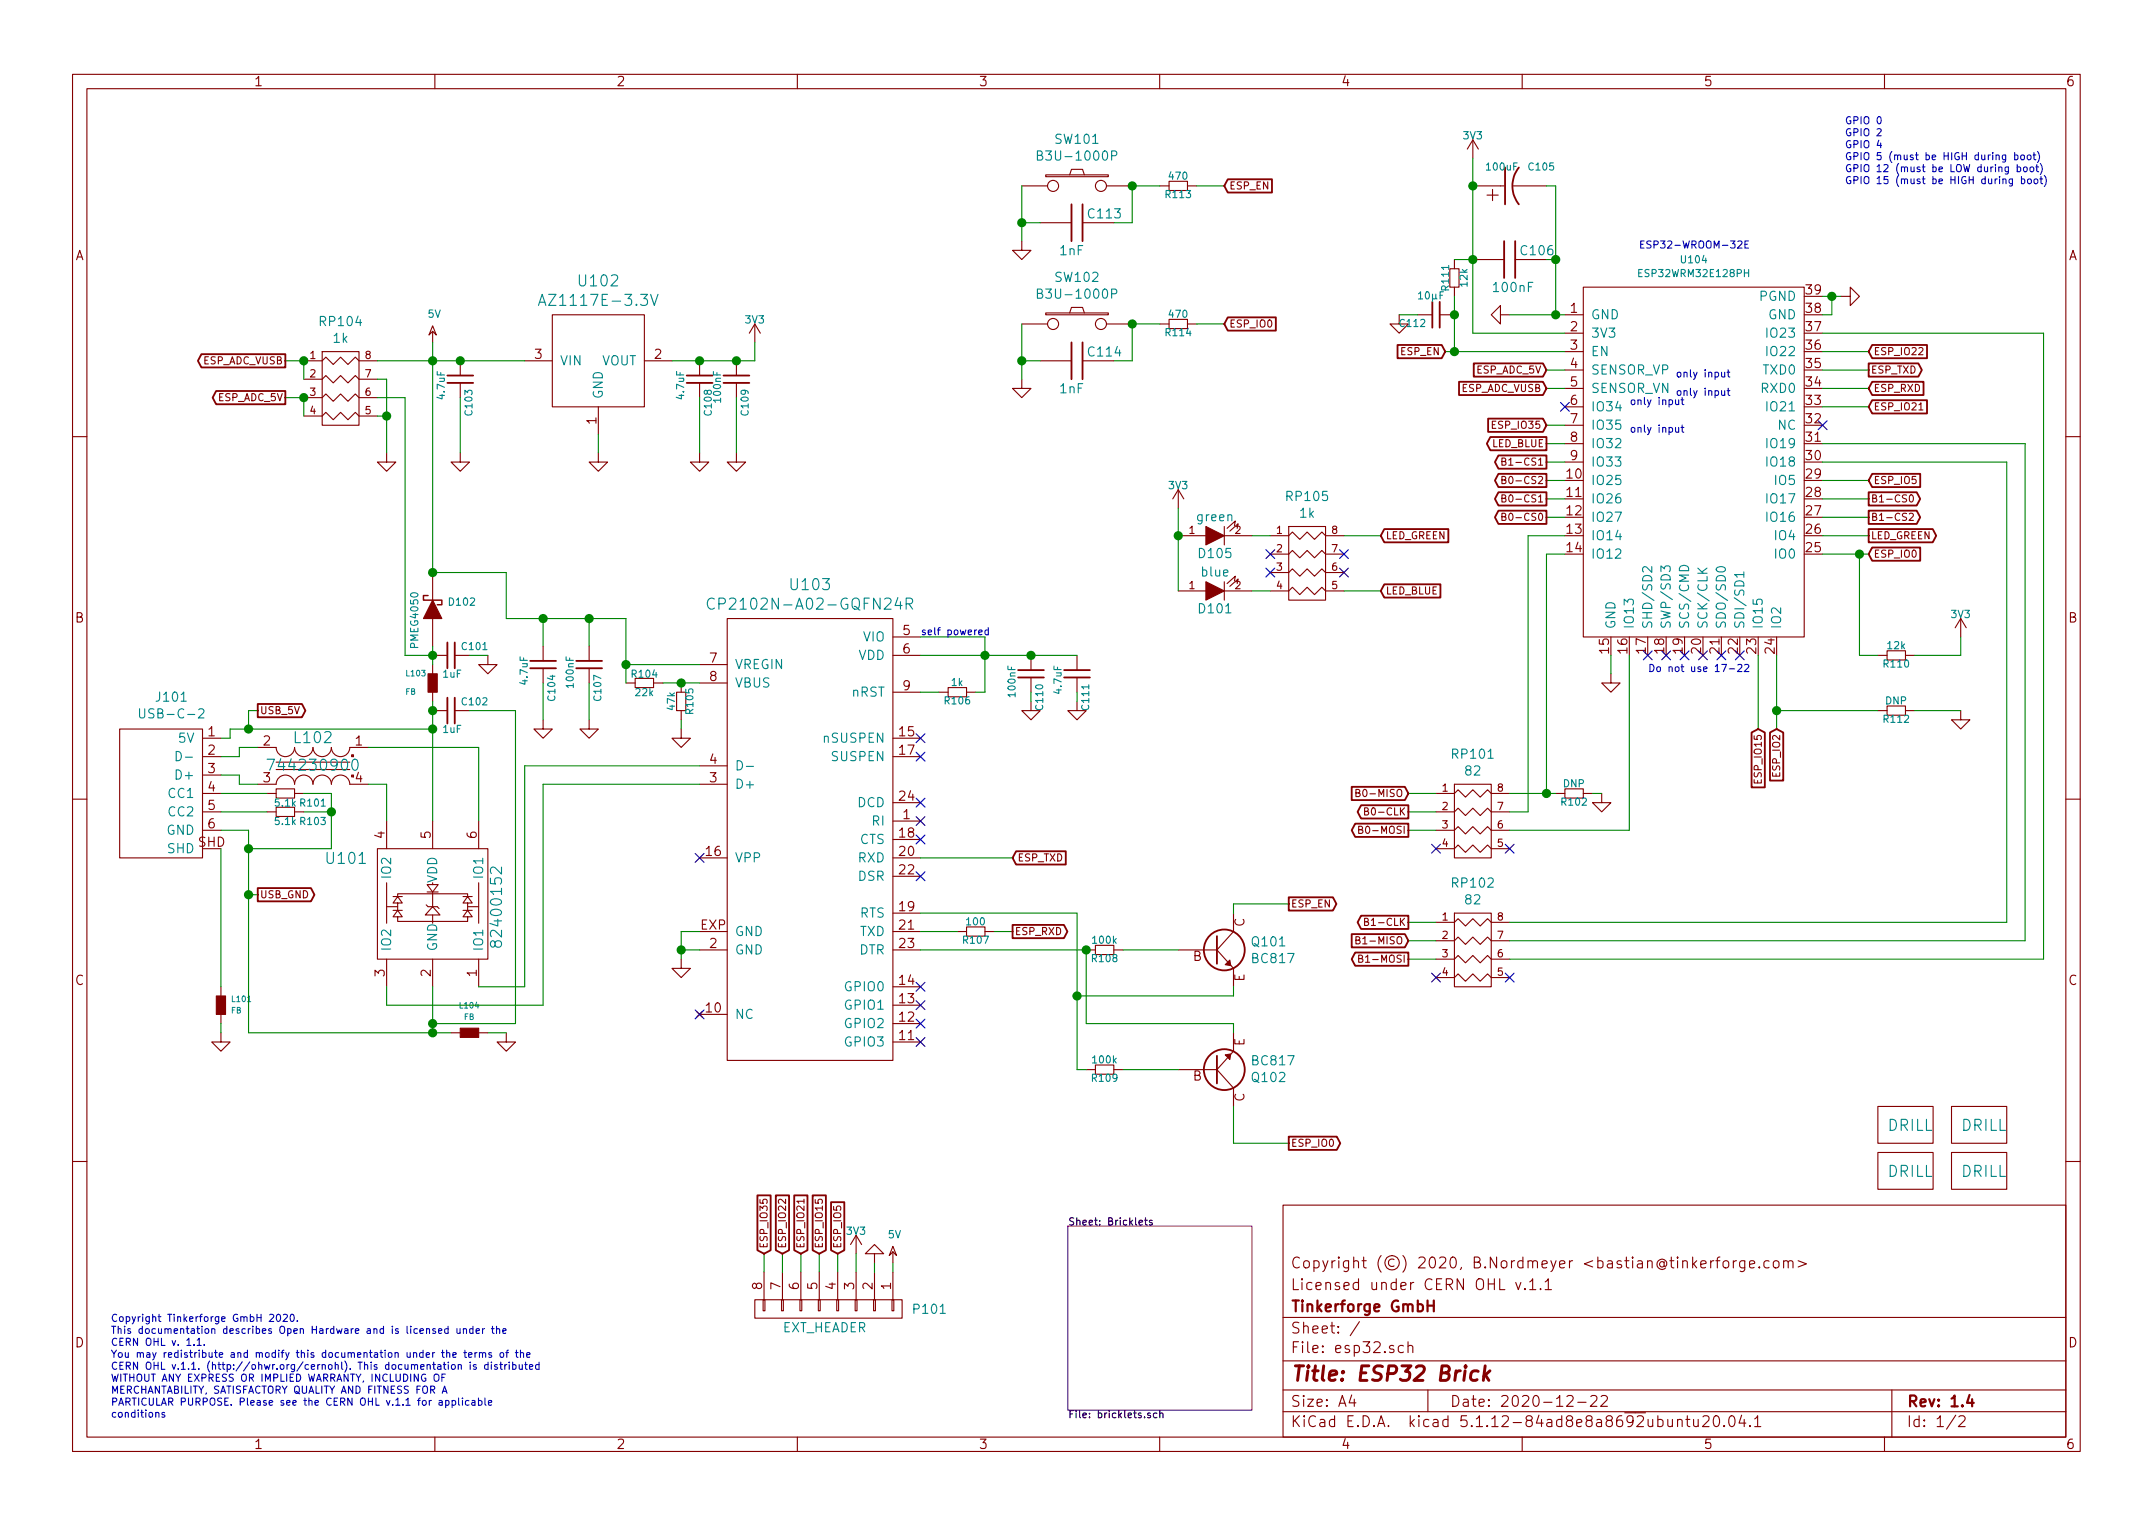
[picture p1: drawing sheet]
EESchema Schematic File Version 4
EELAYER 30 0
EELAYER END
$Descr A4 11693 8268
encoding utf-8
Sheet 1 2
Title "ESP32 Brick"
Date "2020-12-22"
Rev "1.4"
Comp "Tinkerforge GmbH"
Comment1 "Licensed under CERN OHL v.1.1"
Comment2 "Copyright (©) 2020, B.Nordmeyer <bastian@tinkerforge.com>"
Comment3 ""
Comment4 ""
$EndDescr
$Sheet
S 5800 6650 1000 1000
U 5B352770
F0 "Bricklets" 39
F1 "bricklets.sch" 39
$EndSheet
$Comp
L tinkerforge:C C106
U 1 1
P 8200 1400
F 0 "C106" V 8150 1450 50  0000 L CNN
F 1 "100nF" V 8350 1300 50  0000 L CNN
F 2 "kicad-libraries:C0402F" H 8200 1400 60  0001 C CNN
F 3 "" H 8200 1400 60  0000 C CNN
	1    8200 1400
	0    1    1    0   
$EndComp
Text Notes 600  7700 0    39   ~ 0
Copyright Tinkerforge GmbH 2020.\nThis documentation describes Open Hardware and is licensed under the\nCERN OHL v. 1.1.\nYou may redistribute and modify this documentation under the terms of the\nCERN OHL v.1.1. (http://ohwr.org/cernohl). This documentation is distributed\nWITHOUT ANY EXPRESS OR IMPLIED WARRANTY, INCLUDING OF\nMERCHANTABILITY, SATISFACTORY QUALITY AND FITNESS FOR A\nPARTICULAR PURPOSE. Please see the CERN OHL v.1.1 for applicable\nconditions
$Comp
L tinkerforge:LED D101
U 1 1
P 6600 3200
F 0 "D101" H 6600 3300 50  0000 C CNN
F 1 "blue" H 6600 3100 50  0000 C CNN
F 2 "kicad-libraries:D0603F" H 6600 3200 50  0001 C CNN
F 3 "" H 6600 3200 50  0000 C CNN
	1    6600 3200
	1    0    0    1   
$EndComp
$Comp
L tinkerforge:3V3 #PWR0104
U 1 1
P 6400 2750
F 0 "#PWR0104" H 6400 2850 40  0001 C CNN
F 1 "3V3" H 6400 2875 40  0000 C CNN
F 2 "" H 6400 2750 60  0000 C CNN
F 3 "" H 6400 2750 60  0000 C CNN
	1    6400 2750
	-1   0    0    -1  
$EndComp
Wire Wire Line
	6400 2900 6400 2750
$Comp
L tinkerforge:3V3 #PWR0117
U 1 1
P 8000 850
F 0 "#PWR0117" H 8000 950 40  0001 C CNN
F 1 "3V3" H 8000 975 40  0000 C CNN
F 2 "" H 8000 850 60  0000 C CNN
F 3 "" H 8000 850 60  0000 C CNN
	1    8000 850 
	1    0    0    -1  
$EndComp
Text GLabel 8400 2800 0    39   Output ~ 0
B0-CS0
Text GLabel 8400 2700 0    39   Output ~ 0
B0-CS1
Text GLabel 7650 4300 0    39   Input ~ 0
B0-MISO
Text GLabel 7650 4500 0    39   Output ~ 0
B0-MOSI
Text GLabel 7650 4400 0    39   Output ~ 0
B0-CLK
Text GLabel 8400 2600 0    39   Output ~ 0
B0-CS2
Text GLabel 10150 2700 2    39   Output ~ 0
B1-CS0
Text GLabel 8400 2500 0    39   Output ~ 0
B1-CS1
Text GLabel 10150 2800 2    39   Output ~ 0
B1-CS2
Text GLabel 7650 5100 0    39   Input ~ 0
B1-MISO
Text GLabel 7650 5200 0    39   Output ~ 0
B1-MOSI
Text GLabel 7650 5000 0    39   Output ~ 0
B1-CLK
$Comp
L tinkerforge:ESP32-WROOM-32 U104
U 1 1
P 9200 2500
F 0 "U104" H 9200 3601 39  0000 C CNN
F 1 "ESP32WRM32E128PH" H 9200 3526 39  0000 C CNN
F 2 "kicad-libraries:ESP32-WROOM-32" H 8750 3500 39  0001 C CNN
F 3 "" H 8750 3500 39  0001 C CNN
	1    9200 2500
	1    0    0    -1  
$EndComp
$Comp
L tinkerforge:GND #PWR0101
U 1 1
P 8200 1700
F 0 "#PWR0101" H 8200 1700 30  0001 C CNN
F 1 "GND" H 8200 1630 30  0001 C CNN
F 2 "" H 8200 1700 60  0000 C CNN
F 3 "" H 8200 1700 60  0000 C CNN
	1    8200 1700
	0    1    1    0   
$EndComp
Wire Wire Line
	8400 1000 8450 1000
Wire Wire Line
	8450 1000 8450 1400
Wire Wire Line
	8450 1700 8500 1700
Wire Wire Line
	8400 1400 8450 1400
Connection ~ 8450 1400
Wire Wire Line
	8450 1400 8450 1700
Wire Wire Line
	8200 1700 8450 1700
Connection ~ 8450 1700
Wire Wire Line
	8500 1800 8000 1800
Wire Wire Line
	8000 1800 8000 1400
Connection ~ 8000 1400
$Comp
L tinkerforge:GND #PWR0102
U 1 1
P 10000 1600
F 0 "#PWR0102" H 10000 1600 30  0001 C CNN
F 1 "GND" H 10000 1530 30  0001 C CNN
F 2 "" H 10000 1600 60  0000 C CNN
F 3 "" H 10000 1600 60  0000 C CNN
	1    10000 1600
	0    -1   -1   0   
$EndComp
Wire Wire Line
	9900 1700 9950 1700
Wire Wire Line
	9950 1700 9950 1600
Wire Wire Line
	9950 1600 10000 1600
Wire Wire Line
	9950 1600 9900 1600
Connection ~ 9950 1600
$Comp
L tinkerforge:GND #PWR0103
U 1 1
P 8750 3650
F 0 "#PWR0103" H 8750 3650 30  0001 C CNN
F 1 "GND" H 8750 3580 30  0001 C CNN
F 2 "" H 8750 3650 60  0000 C CNN
F 3 "" H 8750 3650 60  0000 C CNN
	1    8750 3650
	1    0    0    -1  
$EndComp
Wire Wire Line
	8750 3650 8750 3550
NoConn ~ 9900 2300
$Comp
L tinkerforge:CP2104 U103
U 1 1
P 4400 4550
F 0 "U103" H 4400 5937 60  0000 C CNN
F 1 "CP2102N-A02-GQFN24R" H 4400 5831 60  0000 C CNN
F 2 "kicad-libraries:QFN24-4x4mm-0.5mm" H 4400 5831 60  0001 C CNN
F 3 "" H 4400 4550 60  0000 C CNN
	1    4400 4550
	1    0    0    -1  
$EndComp
$Comp
L tinkerforge:USB-C-2 J101
U 1 1
P 900 4250
F 0 "J101" H 867 4725 50  0000 C CNN
F 1 "USB-C-2" H 867 4634 50  0000 C CNN
F 2 "kicad-libraries:USB-C-2" H 900 4250 50  0001 C CNN
F 3 "" H 900 4250 50  0001 C CNN
	1    900  4250
	-1   0    0    -1  
$EndComp
$Comp
L tinkerforge:Rs R104
U 1 1
P 3500 3700
F 0 "R104" V 3450 3700 39  0000 C CNN
F 1 "22k" V 3550 3700 39  0000 C CNN
F 2 "kicad-libraries:R0402F" H 3500 3700 60  0001 C CNN
F 3 "" H 3500 3700 60  0000 C CNN
	1    3500 3700
	0    1    1    0   
$EndComp
Wire Wire Line
	3800 3700 3700 3700
$Comp
L tinkerforge:DIODESCH D102
U 1 1
P 2350 3300
F 0 "D102" V 2388 3221 40  0000 R CNN
F 1 "PMEG4050" H 2450 3400 40  0000 R CNN
F 2 "kicad-libraries:SOD-128" H 2350 3300 60  0001 C CNN
F 3 "" H 2350 3300 60  0000 C CNN
	1    2350 3300
	0    -1   -1   0   
$EndComp
NoConn ~ 3800 5500
$Comp
L tinkerforge:GND #PWR0105
U 1 1
P 3700 5200
F 0 "#PWR0105" H 3700 5200 30  0001 C CNN
F 1 "GND" H 3700 5130 30  0001 C CNN
F 2 "" H 3700 5200 60  0000 C CNN
F 3 "" H 3700 5200 60  0000 C CNN
	1    3700 5200
	1    0    0    -1  
$EndComp
Wire Wire Line
	3800 5150 3700 5150
Wire Wire Line
	3700 5150 3700 5200
Wire Wire Line
	3800 5050 3700 5050
Wire Wire Line
	3700 5050 3700 5150
Connection ~ 3700 5150
NoConn ~ 3800 4650
$Comp
L tinkerforge:Rs R105
U 1 1
P 3700 3800
F 0 "R105" V 3650 3800 39  0000 C CNN
F 1 "47k" V 3750 3800 39  0000 C CNN
F 2 "kicad-libraries:R0402F" H 3700 3800 60  0001 C CNN
F 3 "" H 3700 3800 60  0000 C CNN
	1    3700 3800
	-1   0    0    1   
$EndComp
Connection ~ 3700 3700
Wire Wire Line
	3700 3700 3600 3700
$Comp
L tinkerforge:GND #PWR0106
U 1 1
P 3700 3950
F 0 "#PWR0106" H 3700 3950 30  0001 C CNN
F 1 "GND" H 3700 3880 30  0001 C CNN
F 2 "" H 3700 3950 60  0000 C CNN
F 3 "" H 3700 3950 60  0000 C CNN
	1    3700 3950
	1    0    0    -1  
$EndComp
Wire Wire Line
	3700 3950 3700 3900
$Comp
L tinkerforge:WE-CNSW L102
U 1 1
P 1700 4150
F 0 "L102" H 1700 4000 60  0000 C CNN
F 1 "744230900" H 1700 4150 60  0000 C CNN
F 2 "kicad-libraries:WE-CNSW-0603" H 1700 4140 60  0001 C CNN
F 3 "" H 1700 4140 60  0000 C CNN
	1    1700 4150
	-1   0    0    1   
$EndComp
$Comp
L tinkerforge:INDUCTs L101
U 1 1
P 1200 5450
F 0 "L101" H 1147 5419 31  0000 R CNN
F 1 "FB" H 1147 5481 31  0000 R CNN
F 2 "kicad-libraries:R0603F" H 1200 5450 60  0001 C CNN
F 3 "" H 1200 5450 60  0000 C CNN
	1    1200 5450
	-1   0    0    1   
$EndComp
$Comp
L tinkerforge:INDUCTs L104
U 1 1
P 2550 5600
F 0 "L104" V 2696 5600 31  0000 C CNN
F 1 "FB" V 2634 5600 31  0000 C CNN
F 2 "kicad-libraries:R0603F" H 2550 5600 60  0001 C CNN
F 3 "" H 2550 5600 60  0000 C CNN
	1    2550 5600
	0    -1   -1   0   
$EndComp
$Comp
L tinkerforge:GND #PWR0107
U 1 1
P 1200 5600
F 0 "#PWR0107" H 1200 5600 30  0001 C CNN
F 1 "GND" H 1200 5530 30  0001 C CNN
F 2 "" H 1200 5600 60  0000 C CNN
F 3 "" H 1200 5600 60  0000 C CNN
	1    1200 5600
	1    0    0    -1  
$EndComp
Wire Wire Line
	1200 4500 1350 4500
Wire Wire Line
	1200 5550 1200 5600
$Comp
L tinkerforge:TVS_ARRAY4 U101
U 1 1
P 2350 4900
F 0 "U101" H 2700 5150 60  0000 L CNN
F 1 "82400152" V 2000 4650 60  0000 L CNN
F 2 "kicad-libraries:SOT563-SPEC" H 2350 4885 60  0001 C CNN
F 3 "" H 2350 4885 60  0000 C CNN
	1    2350 4900
	-1   0    0    -1  
$EndComp
Wire Wire Line
	1200 4600 1200 5350
$Comp
L tinkerforge:GND #PWR0108
U 1 1
P 2750 5600
F 0 "#PWR0108" H 2750 5600 30  0001 C CNN
F 1 "GND" H 2750 5530 30  0001 C CNN
F 2 "" H 2750 5600 60  0000 C CNN
F 3 "" H 2750 5600 60  0000 C CNN
	1    2750 5600
	1    0    0    -1  
$EndComp
Wire Wire Line
	2350 5600 2350 5550
Wire Wire Line
	2000 4050 2600 4050
Wire Wire Line
	2600 4050 2600 4450
Wire Wire Line
	1200 4100 1300 4100
Wire Wire Line
	1300 4100 1300 4050
Wire Wire Line
	1300 4050 1400 4050
Wire Wire Line
	1200 4200 1300 4200
Wire Wire Line
	1300 4200 1300 4250
Wire Wire Line
	1300 4250 1400 4250
Wire Wire Line
	2000 4250 2100 4250
Wire Wire Line
	2100 4250 2100 4450
Wire Wire Line
	2600 5350 2850 5350
Wire Wire Line
	2850 5350 2850 4150
Wire Wire Line
	2850 4150 3800 4150
Wire Wire Line
	2100 5350 2100 5450
Wire Wire Line
	2100 5450 2950 5450
Wire Wire Line
	2950 5450 2950 4250
Wire Wire Line
	2950 4250 3800 4250
Wire Wire Line
	1200 4000 1250 4000
Wire Wire Line
	1250 4000 1250 3950
Wire Wire Line
	1250 3950 1350 3950
Wire Wire Line
	2350 3950 2350 4450
$Comp
L tinkerforge:INDUCTs L103
U 1 1
P 2350 3700
F 0 "L103" H 2500 3650 31  0000 R CNN
F 1 "FB" H 2500 3750 31  0000 R CNN
F 2 "kicad-libraries:R0603F" H 2350 3700 60  0001 C CNN
F 3 "" H 2350 3700 60  0000 C CNN
	1    2350 3700
	-1   0    0    1   
$EndComp
$Comp
L tinkerforge:Cs C102
U 1 1
P 2450 3850
F 0 "C102" V 2400 3900 39  0000 L CNN
F 1 "1uF" V 2550 3800 39  0000 L CNN
F 2 "kicad-libraries:C0402F" H 2450 3850 60  0001 C CNN
F 3 "" H 2450 3850 60  0000 C CNN
	1    2450 3850
	0    1    1    0   
$EndComp
$Comp
L tinkerforge:Cs C101
U 1 1
P 2450 3550
F 0 "C101" V 2400 3600 39  0000 L CNN
F 1 "1uF" V 2550 3500 39  0000 L CNN
F 2 "kicad-libraries:C0402F" H 2450 3550 60  0001 C CNN
F 3 "" H 2450 3550 60  0000 C CNN
	1    2450 3550
	0    1    1    0   
$EndComp
Wire Wire Line
	2350 3950 2350 3850
Connection ~ 2350 3950
Wire Wire Line
	2350 3800 2350 3850
Connection ~ 2350 3850
Wire Wire Line
	2350 3550 2350 3600
$Comp
L tinkerforge:GND #PWR0109
U 1 1
P 2650 3550
F 0 "#PWR0109" H 2650 3550 30  0001 C CNN
F 1 "GND" H 2650 3480 30  0001 C CNN
F 2 "" H 2650 3550 60  0000 C CNN
F 3 "" H 2650 3550 60  0000 C CNN
	1    2650 3550
	1    0    0    -1  
$EndComp
Wire Wire Line
	3800 3600 3400 3600
Wire Wire Line
	3400 3600 3400 3700
Wire Wire Line
	2750 3350 2950 3350
Wire Wire Line
	3400 3350 3400 3600
Connection ~ 3400 3600
$Comp
L tinkerforge:Cs C107
U 1 1
P 3200 3600
F 0 "C107" V 3150 3650 39  0000 L CNN
F 1 "100nF" V 3300 3550 39  0000 L CNN
F 2 "kicad-libraries:C0402F" H 3200 3600 60  0001 C CNN
F 3 "" H 3200 3600 60  0000 C CNN
	1    3200 3600
	-1   0    0    1   
$EndComp
$Comp
L tinkerforge:Cs C104
U 1 1
P 2950 3600
F 0 "C104" V 2900 3650 39  0000 L CNN
F 1 "4.7uF" V 3050 3550 39  0000 L CNN
F 2 "kicad-libraries:C0805E" H 2950 3600 60  0001 C CNN
F 3 "" H 2950 3600 60  0000 C CNN
	1    2950 3600
	-1   0    0    1   
$EndComp
$Comp
L tinkerforge:GND #PWR0110
U 1 1
P 3200 3900
F 0 "#PWR0110" H 3200 3900 30  0001 C CNN
F 1 "GND" H 3200 3830 30  0001 C CNN
F 2 "" H 3200 3900 60  0000 C CNN
F 3 "" H 3200 3900 60  0000 C CNN
	1    3200 3900
	1    0    0    -1  
$EndComp
$Comp
L tinkerforge:GND #PWR0111
U 1 1
P 2950 3900
F 0 "#PWR0111" H 2950 3900 30  0001 C CNN
F 1 "GND" H 2950 3830 30  0001 C CNN
F 2 "" H 2950 3900 60  0000 C CNN
F 3 "" H 2950 3900 60  0000 C CNN
	1    2950 3900
	1    0    0    -1  
$EndComp
Wire Wire Line
	3200 3500 3200 3350
Connection ~ 3200 3350
Wire Wire Line
	3200 3350 3400 3350
Wire Wire Line
	3200 3900 3200 3700
Wire Wire Line
	2950 3900 2950 3700
Wire Wire Line
	2950 3500 2950 3350
Connection ~ 2950 3350
Wire Wire Line
	2950 3350 3200 3350
$Comp
L tinkerforge:Rs R106
U 1 1
P 5200 3750
F 0 "R106" V 5150 3750 39  0000 C CNN
F 1 "1k" V 5250 3750 39  0000 C CNN
F 2 "kicad-libraries:R0402F" H 5200 3750 60  0001 C CNN
F 3 "" H 5200 3750 60  0000 C CNN
	1    5200 3750
	0    -1   -1   0   
$EndComp
Wire Wire Line
	5000 3750 5100 3750
Wire Wire Line
	5350 3750 5300 3750
Wire Wire Line
	5000 3450 5350 3450
Wire Wire Line
	5350 3450 5350 3550
$Comp
L tinkerforge:Cs C110
U 1 1
P 5600 3650
F 0 "C110" V 5550 3700 39  0000 L CNN
F 1 "100nF" V 5700 3600 39  0000 L CNN
F 2 "kicad-libraries:C0402F" H 5600 3650 60  0001 C CNN
F 3 "" H 5600 3650 60  0000 C CNN
	1    5600 3650
	-1   0    0    1   
$EndComp
$Comp
L tinkerforge:Cs C111
U 1 1
P 5850 3650
F 0 "C111" V 5800 3700 39  0000 L CNN
F 1 "4.7uF" V 5950 3600 39  0000 L CNN
F 2 "kicad-libraries:C0805E" H 5850 3650 60  0001 C CNN
F 3 "" H 5850 3650 60  0000 C CNN
	1    5850 3650
	-1   0    0    1   
$EndComp
$Comp
L tinkerforge:GND #PWR0112
U 1 1
P 5600 3800
F 0 "#PWR0112" H 5600 3800 30  0001 C CNN
F 1 "GND" H 5600 3730 30  0001 C CNN
F 2 "" H 5600 3800 60  0000 C CNN
F 3 "" H 5600 3800 60  0000 C CNN
	1    5600 3800
	1    0    0    -1  
$EndComp
$Comp
L tinkerforge:GND #PWR0113
U 1 1
P 5850 3800
F 0 "#PWR0113" H 5850 3800 30  0001 C CNN
F 1 "GND" H 5850 3730 30  0001 C CNN
F 2 "" H 5850 3800 60  0000 C CNN
F 3 "" H 5850 3800 60  0000 C CNN
	1    5850 3800
	1    0    0    -1  
$EndComp
Wire Wire Line
	5000 3550 5350 3550
Wire Wire Line
	5850 3550 5600 3550
Connection ~ 5600 3550
Wire Wire Line
	5600 3800 5600 3750
Wire Wire Line
	5850 3800 5850 3750
NoConn ~ 5000 4000
NoConn ~ 5000 4100
Connection ~ 5350 3550
Wire Wire Line
	5350 3550 5350 3750
Wire Wire Line
	5350 3550 5600 3550
Text Notes 5000 3450 0    39   ~ 0
self powered
NoConn ~ 5000 5650
NoConn ~ 5000 5550
NoConn ~ 5000 5450
NoConn ~ 5000 5350
$Comp
L tinkerforge:Rs R107
U 1 1
P 5300 5050
F 0 "R107" V 5250 5050 39  0000 C CNN
F 1 "100" V 5350 5050 39  0000 C CNN
F 2 "kicad-libraries:R0402F" H 5300 5050 60  0001 C CNN
F 3 "" H 5300 5050 60  0000 C CNN
	1    5300 5050
	0    -1   -1   0   
$EndComp
Wire Wire Line
	5000 5050 5200 5050
Text GLabel 5500 5050 2    39   Output ~ 0
ESP_RXD
Text GLabel 10150 2100 2    39   Input ~ 0
ESP_RXD
Text GLabel 5500 4650 2    39   Input ~ 0
ESP_TXD
Text GLabel 10150 2000 2    39   Output ~ 0
ESP_TXD
Wire Wire Line
	5000 4650 5500 4650
Wire Wire Line
	5400 5050 5500 5050
NoConn ~ 5000 4450
NoConn ~ 5000 4350
NoConn ~ 5000 4750
NoConn ~ 5000 4550
$Comp
L tinkerforge:Rs R108
U 1 1
P 6000 5150
F 0 "R108" V 5950 5150 39  0000 C CNN
F 1 "100k" V 6050 5150 39  0000 C CNN
F 2 "kicad-libraries:R0402F" H 6000 5150 60  0001 C CNN
F 3 "" H 6000 5150 60  0000 C CNN
	1    6000 5150
	0    -1   -1   0   
$EndComp
$Comp
L tinkerforge:Rs R109
U 1 1
P 6000 5800
F 0 "R109" V 5950 5800 39  0000 C CNN
F 1 "100k" V 6050 5800 39  0000 C CNN
F 2 "kicad-libraries:R0402F" H 6000 5800 60  0001 C CNN
F 3 "" H 6000 5800 60  0000 C CNN
	1    6000 5800
	0    -1   -1   0   
$EndComp
$Comp
L tinkerforge:NPN Q101
U 1 1
P 6600 5150
F 0 "Q101" H 6791 5196 50  0000 L CNN
F 1 "BC817" H 6791 5105 50  0000 L CNN
F 2 "kicad-libraries:SOT23EBC" H 6800 5250 50  0001 C CNN
F 3 "" H 6600 5150 50  0000 C CNN
	1    6600 5150
	1    0    0    -1  
$EndComp
$Comp
L tinkerforge:NPN Q102
U 1 1
P 6600 5800
F 0 "Q102" H 6791 5846 50  0000 L CNN
F 1 "BC817" H 6791 5755 50  0000 L CNN
F 2 "kicad-libraries:SOT23EBC" H 6800 5900 50  0001 C CNN
F 3 "" H 6600 5800 50  0000 C CNN
	1    6600 5800
	1    0    0    1   
$EndComp
Wire Wire Line
	5000 5150 5900 5150
Wire Wire Line
	6100 5150 6400 5150
Wire Wire Line
	6700 5350 6700 5400
Wire Wire Line
	6700 5400 5850 5400
Wire Wire Line
	5850 5400 5850 4950
Wire Wire Line
	5850 4950 5000 4950
Wire Wire Line
	5850 5400 5850 5800
Wire Wire Line
	5850 5800 5900 5800
Connection ~ 5850 5400
Wire Wire Line
	6100 5800 6400 5800
Wire Wire Line
	6700 5600 6700 5550
Wire Wire Line
	6700 5550 5900 5550
Wire Wire Line
	5900 5550 5900 5150
Connection ~ 5900 5150
Text GLabel 7000 4900 2    39   Output ~ 0
ESP_EN
Text GLabel 7850 1900 0    39   Input ~ 0
ESP_EN
Wire Wire Line
	7000 4900 6700 4900
Wire Wire Line
	6700 4900 6700 4950
Wire Wire Line
	8500 1900 7900 1900
$Comp
L tinkerforge:Rs R111
U 1 1
P 7900 1500
F 0 "R111" V 7850 1500 39  0000 C CNN
F 1 "12k" V 7950 1500 39  0000 C CNN
F 2 "kicad-libraries:R0402F" H 7900 1500 60  0001 C CNN
F 3 "" H 7900 1500 60  0000 C CNN
	1    7900 1500
	1    0    0    -1  
$EndComp
Wire Wire Line
	7900 1400 8000 1400
Connection ~ 7900 1900
Wire Wire Line
	7900 1900 7850 1900
Wire Wire Line
	7900 1600 7900 1700
$Comp
L tinkerforge:Cs C112
U 1 1
P 7800 1700
F 0 "C112" V 7750 1750 39  0000 L CNN
F 1 "10µF" V 7900 1650 39  0000 L CNN
F 2 "kicad-libraries:C0805E" H 7800 1700 60  0001 C CNN
F 3 "" H 7800 1700 60  0000 C CNN
	1    7800 1700
	0    -1   -1   0   
$EndComp
Connection ~ 7900 1700
Wire Wire Line
	7900 1700 7900 1900
$Comp
L tinkerforge:GND #PWR0114
U 1 1
P 7600 1700
F 0 "#PWR0114" H 7600 1700 30  0001 C CNN
F 1 "GND" H 7600 1630 30  0001 C CNN
F 2 "" H 7600 1700 60  0000 C CNN
F 3 "" H 7600 1700 60  0000 C CNN
	1    7600 1700
	1    0    0    -1  
$EndComp
Wire Wire Line
	7700 1700 7600 1700
Text GLabel 10150 3000 2    39   Input ~ 0
ESP_IO0
Text GLabel 9650 3950 3    39   Input ~ 0
ESP_IO2
Text GLabel 7000 6200 2    39   Output ~ 0
ESP_IO0
Wire Wire Line
	6700 6000 6700 6200
$Comp
L tinkerforge:3V3 #PWR0115
U 1 1
P 10650 3450
F 0 "#PWR0115" H 10650 3550 40  0001 C CNN
F 1 "3V3" H 10650 3575 40  0000 C CNN
F 2 "" H 10650 3450 60  0000 C CNN
F 3 "" H 10650 3450 60  0000 C CNN
	1    10650 3450
	1    0    0    -1  
$EndComp
Wire Wire Line
	9650 3550 9650 3850
Connection ~ 9650 3850
Wire Wire Line
	9650 3850 9650 3950
Wire Wire Line
	10100 3550 10100 3000
Wire Wire Line
	9900 3000 10100 3000
Wire Wire Line
	10150 3000 10100 3000
Connection ~ 10100 3000
Wire Wire Line
	10650 3550 10650 3450
$Comp
L tinkerforge:Rs R101
U 1 1
P 1550 4300
F 0 "R101" V 1600 4450 39  0000 C CNN
F 1 "5.1k" V 1600 4300 39  0000 C CNN
F 2 "kicad-libraries:R0402F" H 1550 4300 60  0001 C CNN
F 3 "" H 1550 4300 60  0000 C CNN
	1    1550 4300
	0    1    1    0   
$EndComp
$Comp
L tinkerforge:Rs R103
U 1 1
P 1550 4400
F 0 "R103" V 1600 4550 39  0000 C CNN
F 1 "5.1k" V 1600 4400 39  0000 C CNN
F 2 "kicad-libraries:R0402F" H 1550 4400 60  0001 C CNN
F 3 "" H 1550 4400 60  0000 C CNN
	1    1550 4400
	0    1    1    0   
$EndComp
Wire Wire Line
	1200 4300 1450 4300
Wire Wire Line
	1450 4400 1200 4400
Wire Wire Line
	2650 5600 2750 5600
Wire Wire Line
	2450 5600 2350 5600
Wire Wire Line
	2350 5600 1350 5600
Wire Wire Line
	1350 4500 1350 4600
Connection ~ 2350 5600
Wire Wire Line
	9900 2000 10150 2000
Wire Wire Line
	10150 2100 9900 2100
Wire Wire Line
	8400 3000 8500 3000
$Comp
L tinkerforge:R_PACK4 RP101
U 1 1
P 8000 4650
F 0 "RP101" H 8000 5215 50  0000 C CNN
F 1 "82" H 8000 5124 50  0000 C CNN
F 2 "kicad-libraries:4X0402" H 8000 4650 50  0001 C CNN
F 3 "" H 8000 4650 50  0000 C CNN
	1    8000 4650
	1    0    0    -1  
$EndComp
Wire Wire Line
	8300 2900 8500 2900
Wire Wire Line
	7800 4300 7650 4300
Wire Wire Line
	7650 4400 7800 4400
Wire Wire Line
	7650 4500 7800 4500
Wire Wire Line
	8200 4500 8850 4500
Wire Wire Line
	8850 3550 8850 4500
$Comp
L tinkerforge:R_PACK4 RP102
U 1 1
P 8000 5350
F 0 "RP102" H 8000 5915 50  0000 C CNN
F 1 "82" H 8000 5824 50  0000 C CNN
F 2 "kicad-libraries:4X0402" H 8000 5350 50  0001 C CNN
F 3 "" H 8000 5350 50  0000 C CNN
	1    8000 5350
	1    0    0    -1  
$EndComp
Wire Wire Line
	8200 5000 10900 5000
Wire Wire Line
	10900 5000 10900 2500
Wire Wire Line
	9900 2500 10900 2500
Wire Wire Line
	8200 5100 11000 5100
Wire Wire Line
	11000 5100 11000 2400
Wire Wire Line
	9900 2400 11000 2400
Wire Wire Line
	8200 5200 11100 5200
Wire Wire Line
	11100 5200 11100 1800
Wire Wire Line
	9900 1800 11100 1800
Wire Wire Line
	7650 5000 7800 5000
Wire Wire Line
	7800 5100 7650 5100
Wire Wire Line
	7650 5200 7800 5200
NoConn ~ 7800 5300
NoConn ~ 8200 5300
NoConn ~ 8200 4600
NoConn ~ 7800 4600
$Comp
L tinkerforge:LD1117 U102
U 1 1
P 3250 2150
F 0 "U102" H 3250 2787 60  0000 C CNN
F 1 "AZ1117E-3.3V" H 3250 2681 60  0000 C CNN
F 2 "kicad-libraries:SOT-223" H 3250 2150 60  0001 C CNN
F 3 "" H 3250 2150 60  0000 C CNN
	1    3250 2150
	1    0    0    -1  
$EndComp
Wire Wire Line
	2350 3100 2750 3100
Wire Wire Line
	2750 3100 2750 3350
Wire Wire Line
	2350 3550 2350 3500
Connection ~ 2350 3550
Wire Wire Line
	2350 3100 2350 1950
Connection ~ 2350 3100
$Comp
L tinkerforge:GND #PWR0116
U 1 1
P 3250 2450
F 0 "#PWR0116" H 3250 2450 30  0001 C CNN
F 1 "GND" H 3250 2380 30  0001 C CNN
F 2 "" H 3250 2450 60  0000 C CNN
F 3 "" H 3250 2450 60  0000 C CNN
	1    3250 2450
	1    0    0    -1  
$EndComp
$Comp
L tinkerforge:Cs C103
U 1 1
P 2500 2050
F 0 "C103" V 2450 2100 39  0000 L CNN
F 1 "4.7uF" V 2600 2000 39  0000 L CNN
F 2 "kicad-libraries:C0805E" H 2500 2050 60  0001 C CNN
F 3 "" H 2500 2050 60  0000 C CNN
	1    2500 2050
	-1   0    0    1   
$EndComp
Wire Wire Line
	2350 1950 2500 1950
Wire Wire Line
	3250 2450 3250 2350
Connection ~ 2500 1950
Wire Wire Line
	2500 1950 2850 1950
$Comp
L tinkerforge:GND #PWR0118
U 1 1
P 2500 2450
F 0 "#PWR0118" H 2500 2450 30  0001 C CNN
F 1 "GND" H 2500 2380 30  0001 C CNN
F 2 "" H 2500 2450 60  0000 C CNN
F 3 "" H 2500 2450 60  0000 C CNN
	1    2500 2450
	1    0    0    -1  
$EndComp
Wire Wire Line
	2500 2450 2500 2150
$Comp
L tinkerforge:5V #PWR0119
U 1 1
P 2350 1850
F 0 "#PWR0119" H 2350 1950 40  0001 C CNN
F 1 "5V" H 2359 2006 40  0000 C CNN
F 2 "" H 2350 1850 60  0000 C CNN
F 3 "" H 2350 1850 60  0000 C CNN
	1    2350 1850
	1    0    0    -1  
$EndComp
Wire Wire Line
	2350 1950 2350 1850
Connection ~ 2350 1950
$Comp
L tinkerforge:3V3 #PWR0120
U 1 1
P 4100 1850
F 0 "#PWR0120" H 4100 1950 40  0001 C CNN
F 1 "3V3" H 4100 1975 40  0000 C CNN
F 2 "" H 4100 1850 60  0000 C CNN
F 3 "" H 4100 1850 60  0000 C CNN
	1    4100 1850
	1    0    0    -1  
$EndComp
Wire Wire Line
	3650 1950 3800 1950
Wire Wire Line
	4100 1850 4100 1950
$Comp
L tinkerforge:Cs C108
U 1 1
P 3800 2050
F 0 "C108" V 3750 2100 39  0000 L CNN
F 1 "4.7uF" V 3900 2000 39  0000 L CNN
F 2 "kicad-libraries:C0805E" H 3800 2050 60  0001 C CNN
F 3 "" H 3800 2050 60  0000 C CNN
	1    3800 2050
	-1   0    0    1   
$EndComp
Connection ~ 3800 1950
Wire Wire Line
	3800 1950 4000 1950
$Comp
L tinkerforge:GND #PWR0121
U 1 1
P 3800 2450
F 0 "#PWR0121" H 3800 2450 30  0001 C CNN
F 1 "GND" H 3800 2380 30  0001 C CNN
F 2 "" H 3800 2450 60  0000 C CNN
F 3 "" H 3800 2450 60  0000 C CNN
	1    3800 2450
	1    0    0    -1  
$EndComp
Wire Wire Line
	3800 2450 3800 2150
$Comp
L tinkerforge:Cs C109
U 1 1
P 4000 2050
F 0 "C109" V 3950 2100 39  0000 L CNN
F 1 "100nF" V 4100 2000 39  0000 L CNN
F 2 "kicad-libraries:C0402F" H 4000 2050 60  0001 C CNN
F 3 "" H 4000 2050 60  0000 C CNN
	1    4000 2050
	-1   0    0    1   
$EndComp
Connection ~ 4000 1950
Wire Wire Line
	4000 1950 4100 1950
$Comp
L tinkerforge:GND #PWR0122
U 1 1
P 4000 2450
F 0 "#PWR0122" H 4000 2450 30  0001 C CNN
F 1 "GND" H 4000 2380 30  0001 C CNN
F 2 "" H 4000 2450 60  0000 C CNN
F 3 "" H 4000 2450 60  0000 C CNN
	1    4000 2450
	1    0    0    -1  
$EndComp
Wire Wire Line
	4000 2450 4000 2150
$Comp
L tinkerforge:DRILL F103
U 1 1
P 10750 6100
F 0 "F103" H 10800 6150 60  0001 C CNN
F 1 "DRILL" H 10650 6100 60  0000 L CNN
F 2 "kicad-libraries:DRILL_NP" H 10750 6100 60  0001 C CNN
F 3 "" H 10750 6100 60  0000 C CNN
	1    10750 6100
	1    0    0    -1  
$EndComp
$Comp
L tinkerforge:DRILL F101
U 1 1
P 10350 6100
F 0 "F101" H 10400 6150 60  0001 C CNN
F 1 "DRILL" H 10250 6100 60  0000 L CNN
F 2 "kicad-libraries:DRILL_NP" H 10350 6100 60  0001 C CNN
F 3 "" H 10350 6100 60  0000 C CNN
	1    10350 6100
	1    0    0    -1  
$EndComp
$Comp
L tinkerforge:DRILL F102
U 1 1
P 10350 6350
F 0 "F102" H 10400 6400 60  0001 C CNN
F 1 "DRILL" H 10250 6350 60  0000 L CNN
F 2 "kicad-libraries:DRILL_NP" H 10350 6350 60  0001 C CNN
F 3 "" H 10350 6350 60  0000 C CNN
	1    10350 6350
	1    0    0    -1  
$EndComp
$Comp
L tinkerforge:DRILL F104
U 1 1
P 10750 6350
F 0 "F104" H 10800 6400 60  0001 C CNN
F 1 "DRILL" H 10650 6350 60  0000 L CNN
F 2 "kicad-libraries:DRILL_NP" H 10750 6350 60  0001 C CNN
F 3 "" H 10750 6350 60  0000 C CNN
	1    10750 6350
	1    0    0    -1  
$EndComp
Wire Wire Line
	8000 850  8000 1000
$Comp
L tinkerforge:CP1 C105
U 1 1
P 8200 1000
F 0 "C105" V 8300 750 39  0000 L CNN
F 1 "100uF" V 8300 950 39  0000 L CNN
F 2 "kicad-libraries:ELKO_63" H 8200 1000 60  0001 C CNN
F 3 "" H 8200 1000 60  0000 C CNN
	1    8200 1000
	0    -1   -1   0   
$EndComp
Connection ~ 8000 1000
Wire Wire Line
	8000 1000 8000 1400
Wire Wire Line
	2550 3550 2650 3550
Wire Wire Line
	2350 5550 2800 5550
Wire Wire Line
	2800 5550 2800 3850
Wire Wire Line
	2550 3850 2800 3850
Connection ~ 2350 5550
Wire Wire Line
	2350 5550 2350 5350
$Comp
L tinkerforge:CONN_01X08 P101
U 1 1
P 4500 7100
F 0 "P101" V 4500 7550 50  0000 L CNN
F 1 "EXT_HEADER" V 4600 6850 50  0000 L CNN
F 2 "kicad-libraries:pin_array_1x8-P2mm_D1mm" H 4578 7004 50  0001 L CNN
F 3 "" H 4500 7100 50  0000 C CNN
	1    4500 7100
	0    1    1    0   
$EndComp
$Comp
L tinkerforge:GND #PWR0146
U 1 1
P 4750 6850
F 0 "#PWR0146" H 4750 6850 30  0001 C CNN
F 1 "GND" H 4750 6780 30  0001 C CNN
F 2 "" H 4750 6850 60  0000 C CNN
F 3 "" H 4750 6850 60  0000 C CNN
	1    4750 6850
	-1   0    0    1   
$EndComp
$Comp
L tinkerforge:5V #PWR0147
U 1 1
P 4850 6850
F 0 "#PWR0147" H 4850 6950 40  0001 C CNN
F 1 "5V" H 4859 7006 40  0000 C CNN
F 2 "" H 4850 6850 60  0000 C CNN
F 3 "" H 4850 6850 60  0000 C CNN
	1    4850 6850
	1    0    0    -1  
$EndComp
Wire Wire Line
	4750 6900 4750 6850
Wire Wire Line
	4850 6850 4850 6900
Wire Wire Line
	8200 4400 8300 4400
Wire Wire Line
	8300 2900 8300 4400
Wire Wire Line
	8200 4300 8400 4300
Wire Wire Line
	8400 4300 8400 3000
Wire Wire Line
	10150 2700 9900 2700
Wire Wire Line
	9900 2800 10150 2800
Wire Wire Line
	8500 2800 8400 2800
Wire Wire Line
	8400 2700 8500 2700
Wire Wire Line
	8500 2600 8400 2600
Wire Wire Line
	8400 2500 8500 2500
Text GLabel 8400 2100 0    39   Input ~ 0
ESP_ADC_VUSB
Text GLabel 8400 2000 0    39   Input ~ 0
ESP_ADC_5V
Text GLabel 1550 1950 0    39   Output ~ 0
ESP_ADC_VUSB
Text GLabel 1550 2150 0    39   Output ~ 0
ESP_ADC_5V
Wire Wire Line
	8400 2000 8500 2000
Wire Wire Line
	8500 2100 8400 2100
$Comp
L tinkerforge:R_PACK4 RP104
U 1 1
P 1850 2300
F 0 "RP104" H 1850 2865 50  0000 C CNN
F 1 "1k" H 1850 2774 50  0000 C CNN
F 2 "kicad-libraries:4X0402" H 1850 2300 50  0001 C CNN
F 3 "" H 1850 2300 50  0000 C CNN
	1    1850 2300
	1    0    0    -1  
$EndComp
Wire Wire Line
	1550 1950 1650 1950
Wire Wire Line
	1650 2050 1650 1950
Connection ~ 1650 1950
Wire Wire Line
	1650 2250 1650 2150
Wire Wire Line
	1550 2150 1650 2150
Connection ~ 1650 2150
$Comp
L tinkerforge:GND #PWR0149
U 1 1
P 2100 2450
F 0 "#PWR0149" H 2100 2450 30  0001 C CNN
F 1 "GND" H 2100 2380 30  0001 C CNN
F 2 "" H 2100 2450 60  0000 C CNN
F 3 "" H 2100 2450 60  0000 C CNN
	1    2100 2450
	1    0    0    -1  
$EndComp
Wire Wire Line
	2050 2250 2100 2250
Wire Wire Line
	2100 2250 2100 2450
Wire Wire Line
	2050 2150 2200 2150
Wire Wire Line
	2200 2150 2200 3550
Wire Wire Line
	2200 3550 2350 3550
Wire Wire Line
	2050 2050 2100 2050
Wire Wire Line
	2100 2050 2100 2250
Connection ~ 2100 2250
Wire Wire Line
	2050 1950 2350 1950
$Comp
L tinkerforge:R_PACK4 RP105
U 1 1
P 7100 3250
F 0 "RP105" H 7100 3815 50  0000 C CNN
F 1 "1k" H 7100 3724 50  0000 C CNN
F 2 "kicad-libraries:4X0402" H 7100 3250 50  0001 C CNN
F 3 "" H 7100 3250 50  0000 C CNN
	1    7100 3250
	1    0    0    -1  
$EndComp
$Comp
L tinkerforge:LED D105
U 1 1
P 6600 2900
F 0 "D105" H 6600 3000 50  0000 C CNN
F 1 "green" H 6600 2800 50  0000 C CNN
F 2 "kicad-libraries:D0603F" H 6600 2900 50  0001 C CNN
F 3 "" H 6600 2900 50  0000 C CNN
	1    6600 2900
	1    0    0    1   
$EndComp
Wire Wire Line
	6400 2900 6400 3200
Connection ~ 6400 2900
Wire Wire Line
	6800 3200 6900 3200
Wire Wire Line
	6800 2900 6900 2900
NoConn ~ 6900 3000
NoConn ~ 6900 3100
NoConn ~ 7300 3100
NoConn ~ 7300 3000
Wire Wire Line
	7500 2900 7300 2900
NoConn ~ 8950 3550
Text GLabel 1400 4850 2    39   Output ~ 0
USB_GND
Text GLabel 1400 3850 2    39   Output ~ 0
USB_5V
Wire Wire Line
	1350 4850 1400 4850
Connection ~ 1350 4850
Wire Wire Line
	1350 4850 1350 5600
Wire Wire Line
	1400 3850 1350 3850
Wire Wire Line
	1350 3850 1350 3950
Connection ~ 1350 3950
Text Notes 8900 1350 0    39   ~ 0
ESP32-WROOM-32E
Wire Wire Line
	4650 6900 4650 6800
$Comp
L tinkerforge:3V3 #PWR0148
U 1 1
P 4650 6800
F 0 "#PWR0148" H 4650 6900 40  0001 C CNN
F 1 "3V3" H 4650 6925 40  0000 C CNN
F 2 "" H 4650 6800 60  0000 C CNN
F 3 "" H 4650 6800 60  0000 C CNN
	1    4650 6800
	1    0    0    -1  
$EndComp
NoConn ~ 9050 3550
NoConn ~ 9150 3550
NoConn ~ 9250 3550
NoConn ~ 9350 3550
NoConn ~ 9450 3550
Text Notes 8950 3650 0    39   ~ 0
Do not use 17-22
Text GLabel 9550 3950 3    39   Input ~ 0
ESP_IO15
Text GLabel 8400 2300 0    39   Input ~ 0
ESP_IO35
Text GLabel 4150 6800 1    39   Input ~ 0
ESP_IO35
Wire Wire Line
	8500 2300 8400 2300
Text GLabel 10150 1900 2    39   Input ~ 0
ESP_IO22
Text GLabel 10150 2200 2    39   Input ~ 0
ESP_IO21
Text GLabel 4250 6800 1    39   Input ~ 0
ESP_IO22
Text GLabel 4350 6800 1    39   Input ~ 0
ESP_IO21
Wire Wire Line
	9900 1900 10150 1900
Wire Wire Line
	10150 2200 9900 2200
Text GLabel 10150 2600 2    39   Input ~ 0
ESP_IO5
Wire Wire Line
	4550 6900 4550 6800
Wire Wire Line
	4450 6900 4450 6800
Wire Wire Line
	4350 6900 4350 6800
Wire Wire Line
	4250 6900 4250 6800
Wire Wire Line
	4150 6900 4150 6800
Wire Wire Line
	9550 3950 9550 3550
Text GLabel 4450 6800 1    39   Input ~ 0
ESP_IO15
Text GLabel 4550 6800 1    39   Input ~ 0
ESP_IO5
Wire Wire Line
	10150 2600 9900 2600
Wire Wire Line
	1350 3950 2350 3950
Wire Wire Line
	1350 4600 1800 4600
Wire Wire Line
	1800 4600 1800 4400
Wire Wire Line
	1800 4400 1650 4400
Connection ~ 1350 4600
Wire Wire Line
	1350 4600 1350 4850
Wire Wire Line
	1650 4300 1800 4300
Wire Wire Line
	1800 4300 1800 4400
Connection ~ 1800 4400
$Comp
L tinkerforge:GND #PWR0150
U 1 1
P 10650 3850
F 0 "#PWR0150" H 10650 3850 30  0001 C CNN
F 1 "GND" H 10650 3780 30  0001 C CNN
F 2 "" H 10650 3850 60  0000 C CNN
F 3 "" H 10650 3850 60  0000 C CNN
	1    10650 3850
	1    0    0    -1  
$EndComp
Text GLabel 7500 2900 2    39   Input ~ 0
LED_GREEN
Text GLabel 7500 3200 2    39   Input ~ 0
LED_BLUE
Wire Wire Line
	7300 3200 7500 3200
NoConn ~ 8500 2200
Text GLabel 8400 2400 0    39   Output ~ 0
LED_BLUE
Wire Wire Line
	8400 2400 8500 2400
Text Notes 8850 2200 0    39   ~ 0
only input
Text Notes 8850 2350 0    39   ~ 0
only input
Text Notes 9100 2150 0    39   ~ 0
only input
Text Notes 9100 2050 0    39   ~ 0
only input
Text GLabel 10150 2900 2    39   Output ~ 0
LED_GREEN
Wire Wire Line
	9900 2900 10150 2900
Wire Wire Line
	6700 6200 7000 6200
$Comp
L tinkerforge:Rs R112
U 1 1
P 10300 3850
F 0 "R112" V 10250 3850 39  0000 C CNN
F 1 "DNP" V 10350 3850 39  0000 C CNN
F 2 "kicad-libraries:R0402F" H 10300 3850 60  0001 C CNN
F 3 "" H 10300 3850 60  0000 C CNN
	1    10300 3850
	0    -1   -1   0   
$EndComp
$Comp
L tinkerforge:Rs R110
U 1 1
P 10300 3550
F 0 "R110" V 10250 3550 39  0000 C CNN
F 1 "12k" V 10350 3550 39  0000 C CNN
F 2 "kicad-libraries:R0402F" H 10300 3550 60  0001 C CNN
F 3 "" H 10300 3550 60  0000 C CNN
	1    10300 3550
	0    -1   -1   0   
$EndComp
Wire Wire Line
	10400 3550 10650 3550
Wire Wire Line
	10100 3550 10200 3550
Wire Wire Line
	9650 3850 10200 3850
Wire Wire Line
	10400 3850 10650 3850
$Comp
L tinkerforge:Rs R102
U 1 1
P 8550 4300
F 0 "R102" V 8500 4300 39  0000 C CNN
F 1 "DNP" V 8600 4300 39  0000 C CNN
F 2 "kicad-libraries:R0402F" H 8550 4300 60  0001 C CNN
F 3 "" H 8550 4300 60  0000 C CNN
	1    8550 4300
	0    -1   -1   0   
$EndComp
$Comp
L tinkerforge:GND #PWR0151
U 1 1
P 8700 4300
F 0 "#PWR0151" H 8700 4300 30  0001 C CNN
F 1 "GND" H 8700 4230 30  0001 C CNN
F 2 "" H 8700 4300 60  0000 C CNN
F 3 "" H 8700 4300 60  0000 C CNN
	1    8700 4300
	1    0    0    -1  
$EndComp
Wire Wire Line
	8400 4300 8450 4300
Connection ~ 8400 4300
Wire Wire Line
	8650 4300 8700 4300
$Comp
L tinkerforge:TACT-SWITCH SW101
U 1 1
P 5850 1000
F 0 "SW101" H 5850 1255 50  0000 C CNN
F 1 "B3U-1000P" H 5850 1164 50  0000 C CNN
F 2 "kicad-libraries:B3U-1000P" H 5850 1171 60  0001 C CNN
F 3 "" H 5850 1000 60  0000 C CNN
	1    5850 1000
	1    0    0    -1  
$EndComp
Text GLabel 6650 1000 2    39   Input ~ 0
ESP_EN
$Comp
L tinkerforge:Rs R113
U 1 1
P 6400 1000
F 0 "R113" V 6350 1000 39  0000 C CNN
F 1 "470" V 6450 1000 39  0000 C CNN
F 2 "kicad-libraries:R0402F" H 6400 1000 60  0001 C CNN
F 3 "" H 6400 1000 60  0000 C CNN
	1    6400 1000
	0    -1   -1   0   
$EndComp
$Comp
L tinkerforge:C C113
U 1 1
P 5850 1200
F 0 "C113" V 5800 1250 50  0000 L CNN
F 1 "1nF" V 6000 1100 50  0000 L CNN
F 2 "kicad-libraries:C0402F" H 5850 1200 60  0001 C CNN
F 3 "" H 5850 1200 60  0000 C CNN
	1    5850 1200
	0    1    1    0   
$EndComp
$Comp
L tinkerforge:GND #PWR0158
U 1 1
P 5550 1300
F 0 "#PWR0158" H 5550 1300 30  0001 C CNN
F 1 "GND" H 5550 1230 30  0001 C CNN
F 2 "" H 5550 1300 60  0000 C CNN
F 3 "" H 5550 1300 60  0000 C CNN
	1    5550 1300
	1    0    0    -1  
$EndComp
Wire Wire Line
	5550 1000 5550 1200
Wire Wire Line
	5650 1200 5550 1200
Connection ~ 5550 1200
Wire Wire Line
	5550 1200 5550 1300
Wire Wire Line
	6050 1200 6150 1200
Wire Wire Line
	6150 1200 6150 1000
Wire Wire Line
	6300 1000 6150 1000
Connection ~ 6150 1000
Wire Wire Line
	6650 1000 6500 1000
$Comp
L tinkerforge:TACT-SWITCH SW102
U 1 1
P 5850 1750
F 0 "SW102" H 5850 2005 50  0000 C CNN
F 1 "B3U-1000P" H 5850 1914 50  0000 C CNN
F 2 "kicad-libraries:B3U-1000P" H 5850 1921 60  0001 C CNN
F 3 "" H 5850 1750 60  0000 C CNN
	1    5850 1750
	1    0    0    -1  
$EndComp
$Comp
L tinkerforge:Rs R114
U 1 1
P 6400 1750
F 0 "R114" V 6350 1750 39  0000 C CNN
F 1 "470" V 6450 1750 39  0000 C CNN
F 2 "kicad-libraries:R0402F" H 6400 1750 60  0001 C CNN
F 3 "" H 6400 1750 60  0000 C CNN
	1    6400 1750
	0    -1   -1   0   
$EndComp
$Comp
L tinkerforge:C C114
U 1 1
P 5850 1950
F 0 "C114" V 5800 2000 50  0000 L CNN
F 1 "1nF" V 6000 1850 50  0000 L CNN
F 2 "kicad-libraries:C0402F" H 5850 1950 60  0001 C CNN
F 3 "" H 5850 1950 60  0000 C CNN
	1    5850 1950
	0    1    1    0   
$EndComp
$Comp
L tinkerforge:GND #PWR0159
U 1 1
P 5550 2050
F 0 "#PWR0159" H 5550 2050 30  0001 C CNN
F 1 "GND" H 5550 1980 30  0001 C CNN
F 2 "" H 5550 2050 60  0000 C CNN
F 3 "" H 5550 2050 60  0000 C CNN
	1    5550 2050
	1    0    0    -1  
$EndComp
Wire Wire Line
	5550 1750 5550 1950
Wire Wire Line
	5650 1950 5550 1950
Connection ~ 5550 1950
Wire Wire Line
	5550 1950 5550 2050
Wire Wire Line
	6050 1950 6150 1950
Wire Wire Line
	6150 1950 6150 1750
Wire Wire Line
	6300 1750 6150 1750
Connection ~ 6150 1750
Text GLabel 6650 1750 2    39   Input ~ 0
ESP_IO0
Wire Wire Line
	6500 1750 6650 1750
Text Notes 9900 1000 0    39   ~ 0
    GPIO 0\n    GPIO 2\n    GPIO 4\n    GPIO 5 (must be HIGH during boot)\n    GPIO 12 (must be LOW during boot)\n    GPIO 15 (must be HIGH during boot)
$EndSCHEMATC
